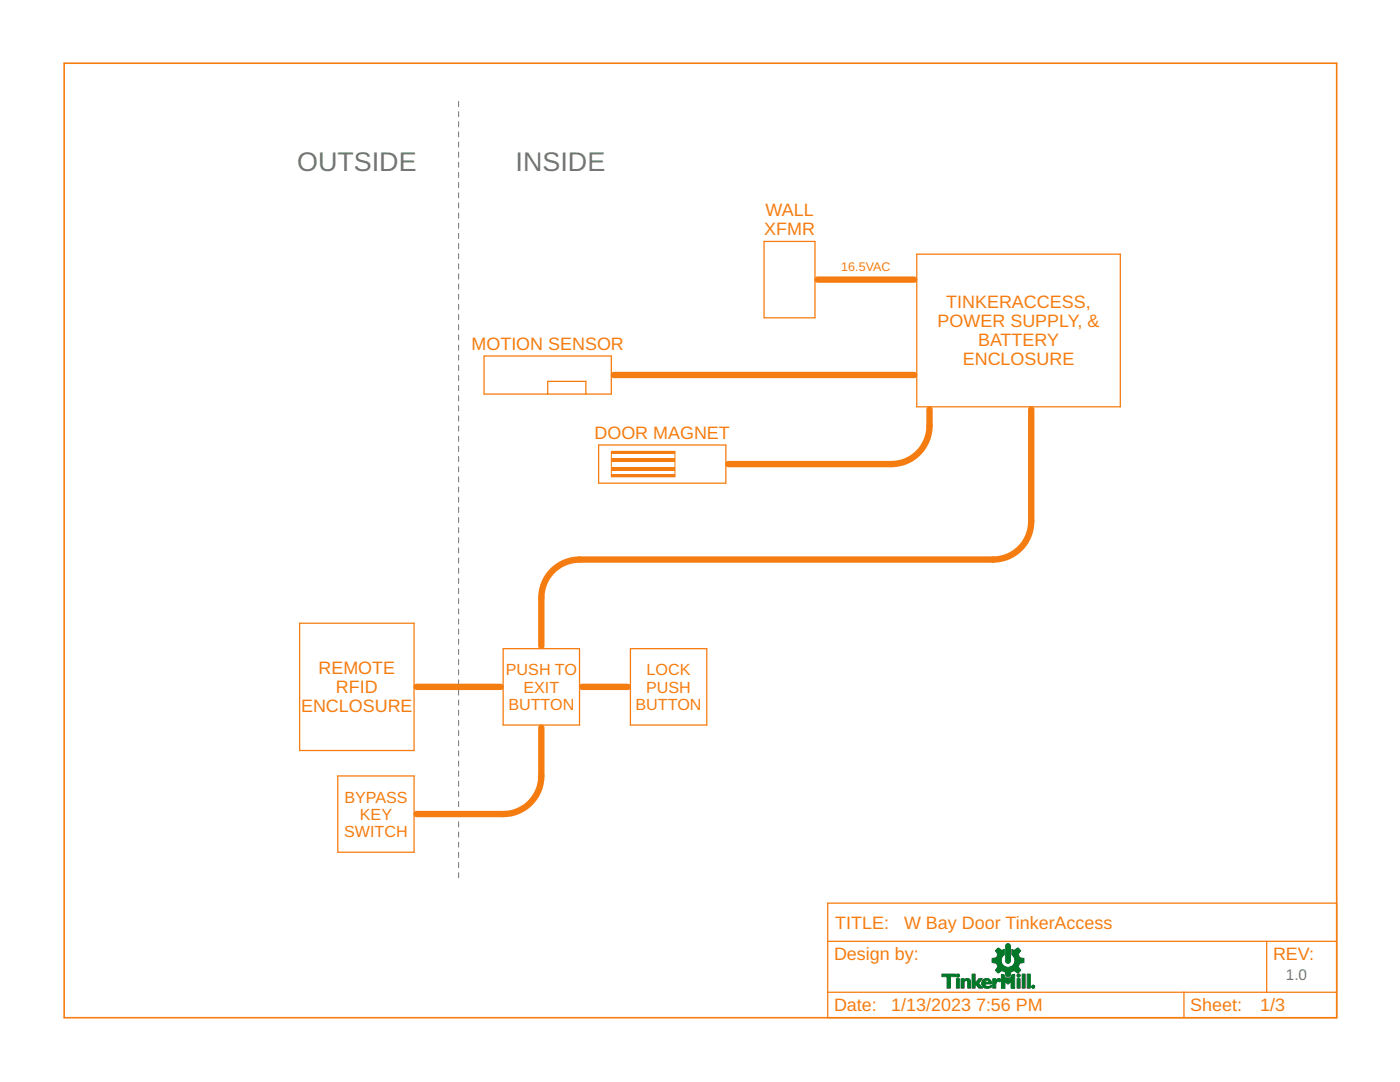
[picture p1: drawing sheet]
<svg xmlns="http://www.w3.org/2000/svg" width="279mm" height="216mm" viewBox="0 0 279 216" stroke-linecap="round" stroke-linejoin="round" font-family="sans-serif">
<g fill="none" stroke="#757575" stroke-width=".2">
<path d="M91.5 20.2v1.1M91.5 22.3v1M91.5 24.3v1M91.5 26.3v1M91.5 28.3v1.1M91.5 30.4v1M91.5 32.4v1M91.5 34.4v1M91.5 36.4v1.1M91.5 38.5v1M91.5 40.5v1M91.5 42.5v1"/>
<path d="M91.5 44.5v1.1M91.5 46.6v1M91.5 48.6v1M91.5 50.6v1M91.5 52.6v1.1M91.5 54.7v1M91.5 56.7v1M91.5 58.7v1M91.5 60.7v1.1M91.5 62.8v1M91.5 64.8v1M91.5 66.8v1"/>
<path d="M91.5 68.8v1M91.5 70.8v1.1M91.5 72.9v1M91.5 74.9v1M91.5 76.9v1.1M91.5 79v1M91.5 81v1M91.5 83v1M91.5 85v1M91.5 87.1v1M91.5 89.1v1M91.5 91.1v1"/>
<path d="M91.5 93.1v1M91.5 95.1v1.1M91.5 97.2v1M91.5 99.2v1M91.5 101.2v1.1M91.5 103.3v1M91.5 105.3v1M91.5 107.3v1M91.5 109.3v1M91.5 111.4v1M91.5 113.4v1M91.5 115.4v1"/>
<path d="M91.5 117.4v1M91.5 119.4v1.1M91.5 121.5v1M91.5 123.5v1M91.5 125.5v1.1M91.5 127.6v1M91.5 129.6v1M91.5 131.6v1M91.5 133.6v1M91.5 135.6v1.1M91.5 137.7v1M91.5 139.7v1"/>
<path d="M91.5 141.7v1M91.5 143.7v1.1M91.5 145.8v1M91.5 147.8v1M91.5 149.8v1M91.5 151.8v1.1M91.5 153.9v1M91.5 155.9v1M91.5 157.9v1M91.5 159.9v1.1M91.5 162v1M91.5 164v1"/>
<path d="M91.5 166v1M91.5 168v1.1M91.5 170.1v1M91.5 172.1v1M91.5 174.1v1"/>
</g>
<path d="M152.5 48.2h10.1v15.2h-10.1zM183 50.7h40.6v30.5h-40.6zM96.6 71h25.4v7.6h-25.4zM109.3 78.6v-2.5h7.6v2.5M119.5 88.8h25.4v7.6h-25.4zM59.8 124.4h22.8v25.4h-22.8zM100.4 129.4h15.3v15.3h-15.3z" fill="none" stroke="#f57c10" stroke-width=".25"/>
<path d="M163.2 55.8h19.3M122.5 74.8h60M145.4 92.6h32.5M83.1 137.1h16.8" fill="none" stroke="#f57c10" stroke-width="1.3"/>
<path d="M122 90.1h12.7v5h-12.7z" fill="none" stroke="#f57c10" stroke-width=".2"/>
<g fill="#f57c10">
<path d="M122 90.1h12.7v.5h-12.7z" fill-rule="evenodd"/>
<path d="M122 94.6h12.7v.5h-12.7z" fill-rule="evenodd"/>
<path d="M122 91.3h12.7v.8h-12.7z" fill-rule="evenodd"/>
<path d="M122 93.1h12.7v.8h-12.7z" fill-rule="evenodd"/>
</g>
<g fill="#f57c10">
<path d="M122 90.1h12.7v.5h-12.7zM122 90.1v.5h12.7v-.5z"/>
<path d="M122 94.6h12.7v.5h-12.7zM122 94.6v.5h12.7v-.5z"/>
<path d="M122 91.3h12.7v.8h-12.7zM122 91.3v.8h12.7v-.8z"/>
<path d="M122 93.1h12.7v.8h-12.7zM122 93.1v.8h12.7v-.8z"/>
</g>
<path d="M185.5 81.7a14.1 14.1 0 0 1-.4 5.7 7.6 7.6 0 0 1-7.2 5.2M205.8 81.7v22.3a7.6 7.6 0 0 1-7.6 7.7h-82.5a7.6 7.6 0 0 0-7.7 7.6v9.6M116.2 137.1h9.1M108 145.2v9.6a7.6 7.6 0 0 1-7.6 7.6h-17.3" fill="none" stroke="#f57c10" stroke-width="1.3"/>
<path d="M125.8 129.4h15.3v15.3h-15.3zM67.4 154.8h15.2v15.3h-15.2zM165.2 180.2h101.6v22.9h-101.6zM165.2 187.8h101.6M165.2 198h101.6M236.3 198v5.1M252.8 187.8v10.2" fill="none" stroke="#f57c10" stroke-width=".25"/>
<path d="M12.8 12.6h254v190.5h-254z" fill="none" stroke="#f57c10" stroke-width=".32"/>
<g fill="#007828" stroke="#007828" stroke-width=".2">
<path d="M199.2 189.1l.8 .5 .4-.2v1.1a1.37 1.37 0 0 0-.3 2 1.37 1.37 0 0 0 2.1 .1 1.37 1.37 0 0 0-.3-2.1v-1.1l.5 .2 .7-.5 .6 .6-.5 .7 .3 .7 .9 .2v.8l-.9 .1-.3 .7 .5 .7-.6 .6-.7-.5-.7 .2-.1 .9h-.8l-.2-.9-.6-.2-.8 .5-.5-.6 .5-.7-.3-.7-.9-.1v-.8l.9-.2 .3-.7-.5-.7z" fill-rule="evenodd"/>
<path d="M200.8 188.4l.5-.1 .3 .4v3.1l-.1 .3-.3 .1-.3-.1-.2-.3v-3z" fill-rule="evenodd"/>
<path d="M199.9 194.5h.5l.2 .6h1.1l.3-.6h.5v2.7h-.7v-1.4l-.7 .6-.5-.6v1.4h-.7z" fill-rule="evenodd"/>
<path d="M188 194.4h2.7v.5h-1v2.3h-.7v-2.3h-1z" fill-rule="evenodd"/>
<path d="M190.9 195.3h.6v1.9h-.6z" fill-rule="evenodd"/>
<path d="M191.8 195.3h.6v.2l.6-.3 .5 .2 .2 .4v1.4h-.6l-.1-1.5a.39 .39 0 0 0-.6 .3v1.2h-.6z" fill-rule="evenodd"/>
<path d="M194 194.4h.6v1.8l.8-.9h.6l-.7 .9 .8 1h-.8l-.7-1v1h-.6z" fill-rule="evenodd"/>
<path d="M196.2 195.5l.7-.3v.4l-.2 .1-.2 .3h.4v.3h-.4l.1 .3 .6 .3 .7-.3v.4l-.9 .2-.8-.2-.3-.7z" fill-rule="evenodd"/>
<path d="M196.9 195.2l.7 .4 .3 .7h-1v-.3h.5l-.2-.3-.3-.1z" fill-rule="evenodd"/>
<path d="M198.1 195.3h.6v.5l.4-.5h.4l.2 .1-.1 .5a.47 .47 0 0 0-.5-.1 .47 .47 0 0 0-.3 .4l-.1 1h-.6z" fill-rule="evenodd"/>
<path d="M203 195.3h.6v1.9h-.6z" fill-rule="evenodd"/>
<path d="M204 194.4h.6v2.8h-.6z" fill-rule="evenodd"/>
<path d="M205 194.4h.6v2.8h-.6z" fill-rule="evenodd"/>
<path d="M206.2 196.7l.2 .3z" fill-rule="evenodd"/>
<path d="M206.1 196.7h.1l-.1 .3z" fill-rule="evenodd"/>
<path d="M206.2 196.6l.3 .3-.3 .3 .3-.3z" fill-rule="evenodd"/>
<path d="M206 196.7l.2-.1-.3 .3 .3 .3-.3-.2z" fill-rule="evenodd"/>
<circle cx="191.2" cy="194.7" r=".33"/>
<circle cx="203.3" cy="194.7" r=".33"/>
</g>
<g font-size="5.4" fill="#757575">
<text x="59.3" y="34.2">OUTSIDE</text>
<text x="102.9" y="34.2">INSIDE</text>
</g>
<g font-size="3.6" fill="#f57c10">
<text x="152.5" y="46.9">XFMR</text>
<text x="152.8" y="43.1">WALL</text>
<text x="187.1" y="65.3">POWER SUPPLY, &amp;</text>
<text x="188.8" y="61.5">TINKERACCESS,</text>
<text x="94.1" y="69.8">MOTION SENSOR</text>
<text x="195.2" y="69.1">BATTERY</text>
<text x="192.1" y="72.9">ENCLOSURE</text>
<text x="118.7" y="87.5">DOOR MAGNET</text>
<text x="63.6" y="134.5">REMOTE</text>
<text x="60.1" y="142.1">ENCLOSURE</text>
<text x="67" y="138.3">RFID</text>
<text x="166.7" y="185.3">TITLE:</text>
<text x="180.4" y="185.3">W Bay Door TinkerAccess</text>
<text x="166.4" y="191.6">Design by:</text>
<text x="254.1" y="191.6">REV:</text>
<text x="166.4" y="201.8">Date:</text>
<text x="177.9" y="201.8">1/13/2023</text>
<text x="194.8" y="201.8">7:56 PM</text>
<text x="237.6" y="201.8">Sheet:</text>
<text x="251.5" y="201.8">1/3</text>
</g>
<g font-size="3.2" fill="#f57c10">
<text x="101" y="134.8">PUSH TO</text>
<text x="129.1" y="134.8">LOCK</text>
<text x="101.5" y="141.6">BUTTON</text>
<text x="104.5" y="138.2">EXIT</text>
<text x="126.9" y="141.6">BUTTON</text>
<text x="129" y="138.2">PUSH</text>
<text x="68.7" y="160.2">BYPASS</text>
<text x="68.7" y="167">SWITCH</text>
<text x="71.8" y="163.6">KEY</text>
</g>
<text font-size="3.1" fill="#757575" x="256.6" y="195.5">1.0</text>
<text font-size="2.5" fill="#f57c10" x="167.9" y="54.1">16.5VAC</text>
</svg>
